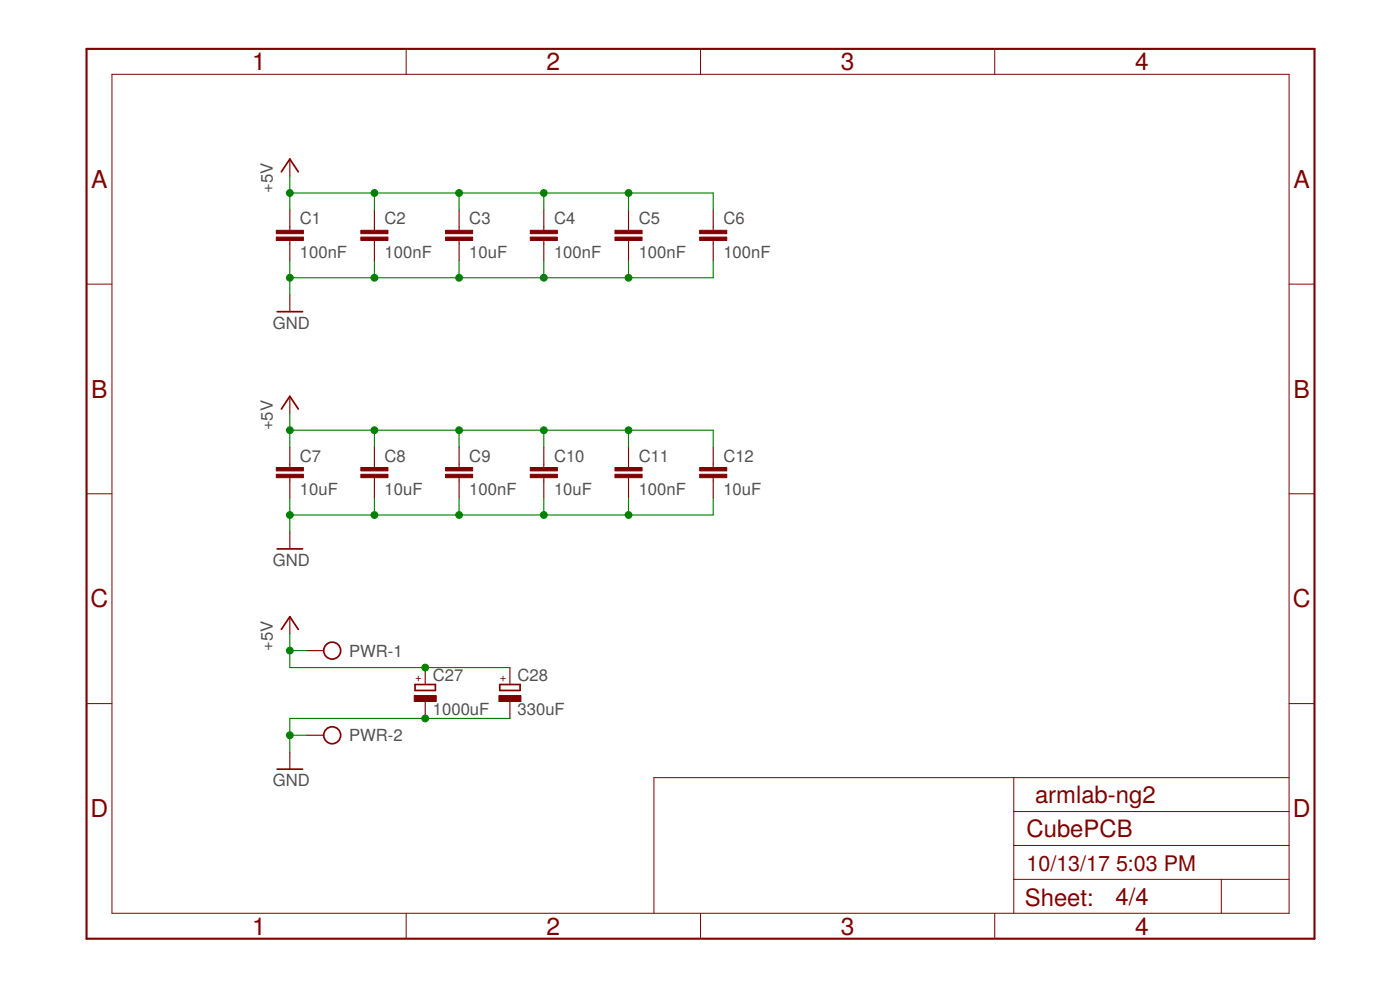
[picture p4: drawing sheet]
<svg xmlns="http://www.w3.org/2000/svg" width="210mm" height="148mm" viewBox="0 0 210 148" stroke-linecap="round" stroke-linejoin="round" font-family="sans-serif">
<g fill="none" stroke="#800000" stroke-width=".25">
<path d="M42.2 25.7l1.3-1.9 1.2 1.9M41.6 46.7h3.8M42.2 61.3l1.3-1.9 1.2 1.9M41.6 82.2h3.8M42.2 94.3l1.3-1.9 1.2 1.9M41.6 115.2h3.8M62.2 102.6h3.1v.8h-3.1zM74.9 102.6h3.1v.8h-3.1z"/>
<circle cx="49.8" cy="97.5" r="1.27"/>
<circle cx="49.8" cy="110.2" r="1.27"/>
</g>
<g fill="none" stroke="#800000" stroke-width=".17">
<path d="M43.5 23.8v2.6M43.5 31.5v3M43.5 36v3.1M56.1 31.5v3M56.1 36v3.1M68.8 31.5v3M68.8 36v3.1M81.5 31.5v3M81.5 36v3.1M94.2 31.5v3M94.2 36v3.1M106.9 31.5v3"/>
<path d="M106.9 36v3.1M43.5 44.2v2.5M43.5 59.4v2.5M43.5 67v3M43.5 71.6v3M43.5 79.7v2.5M56.1 67v3M56.1 71.6v3M68.8 67v3M68.8 71.6v3M81.5 67v3M81.5 71.6v3"/>
<path d="M94.2 67v3M94.2 71.6v3M106.9 67v3M106.9 71.6v3M43.5 92.4v2.5M46 97.5h2.5M43.5 112.7v2.5M46 110.2h2.5M63.8 100v2.6M63.8 105.1v2.5M76.5 100v2.6M76.5 105.1v2.5"/>
</g>
<g fill="#800000" stroke="#800000" stroke-width=".15">
<path d="M41.4 35.5h4.1v.5h-4.1z"/>
<path d="M41.4 34.5h4.1v.5h-4.1z"/>
<path d="M54.1 35.5h4.1v.5h-4.1z"/>
<path d="M54.1 34.5h4.1v.5h-4.1z"/>
<path d="M66.8 35.5h4.1v.5h-4.1z"/>
<path d="M66.8 34.5h4.1v.5h-4.1z"/>
<path d="M79.5 35.5h4.1v.5h-4.1z"/>
<path d="M79.5 34.5h4.1v.5h-4.1z"/>
<path d="M92.2 35.5h4.1v.5h-4.1z"/>
<path d="M92.2 34.5h4.1v.5h-4.1z"/>
<path d="M104.9 35.5h4.1v.5h-4.1z"/>
<path d="M104.9 34.5h4.1v.5h-4.1z"/>
<path d="M41.4 71.1h4.1v.5h-4.1z"/>
<path d="M41.4 70h4.1v.5h-4.1z"/>
<path d="M54.1 71.1h4.1v.5h-4.1z"/>
<path d="M54.1 70h4.1v.5h-4.1z"/>
<path d="M66.8 71.1h4.1v.5h-4.1z"/>
<path d="M66.8 70h4.1v.5h-4.1z"/>
<path d="M79.5 71.1h4.1v.5h-4.1z"/>
<path d="M79.5 70h4.1v.5h-4.1z"/>
<path d="M92.2 71.1h4.1v.5h-4.1z"/>
<path d="M92.2 70h4.1v.5h-4.1z"/>
<path d="M104.9 71.1h4.1v.5h-4.1z"/>
<path d="M104.9 70h4.1v.5h-4.1z"/>
<path d="M62.1 104.2h3.3v.9h-3.3z"/>
<path d="M74.8 104.2h3.3v.9h-3.3z"/>
</g>
<g fill="none" stroke="#800000" stroke-width=".15">
<path d="M16.8 11.1h176.5v125.7h-176.5zM60.9 7.3v3.8M105 7.3v3.8M149.1 7.3v3.8M13 42.6h3.8M193.3 42.6h3.8M13 74h3.8M193.3 74h3.8M13 105.4h3.8M152 116.5v20.3M193.3 116.5h-95.3v20.3M193.3 105.4h3.8"/>
<path d="M60.9 136.8v3.8M105 136.8v3.8M149.1 136.8v3.8M152 131.7h41.3M152 126.7h41.3M152 121.6h41.3M183.1 131.7v5.1"/>
</g>
<path d="M13 7.3h184.1v133.3h-184.1z" fill="none" stroke="#800000" stroke-width=".32"/>
<g fill="none" stroke="#008000" stroke-width=".17">
<path d="M43.5 26.4v5.1M43.5 39.1v5.1M43.5 28.9h63.4v2.6M56.1 28.9v2.6M56.1 39.1v2.5M68.8 28.9v2.6M68.8 39.1v2.5M81.5 28.9v2.6M81.5 39.1v2.5M94.2 28.9v2.6M94.2 39.1v2.5M106.9 39.1v2.5h-63.4"/>
<path d="M43.5 61.9v5.1M43.5 74.6v5.1M43.5 64.5h63.4v2.5M56.1 64.5v2.5M56.1 74.6v2.6M68.8 64.5v2.5M68.8 74.6v2.6M81.5 64.5v2.5M81.5 74.6v2.6M94.2 64.5v2.5M94.2 74.6v2.6M106.9 74.6v2.6h-63.4"/>
<path d="M43.5 97.5h2.5M43.5 94.9v5.1h33M43.5 110.2h2.5M76.5 107.6h-33v5.1"/>
</g>
<g fill="#008000" stroke="#008000" stroke-width=".15">
<circle cx="43.5" cy="97.5" r=".51"/>
<circle cx="63.8" cy="100" r=".51"/>
<circle cx="43.5" cy="64.5" r=".51"/>
<circle cx="56.1" cy="64.5" r=".51"/>
<circle cx="68.8" cy="64.5" r=".51"/>
<circle cx="81.5" cy="64.5" r=".51"/>
<circle cx="94.2" cy="64.5" r=".51"/>
<circle cx="43.5" cy="28.9" r=".51"/>
<circle cx="56.1" cy="28.9" r=".51"/>
<circle cx="68.8" cy="28.9" r=".51"/>
<circle cx="81.5" cy="28.9" r=".51"/>
<circle cx="94.2" cy="28.9" r=".51"/>
<circle cx="43.5" cy="110.2" r=".51"/>
<circle cx="63.8" cy="107.6" r=".51"/>
<circle cx="43.5" cy="77.2" r=".51"/>
<circle cx="56.1" cy="77.2" r=".51"/>
<circle cx="68.8" cy="77.2" r=".51"/>
<circle cx="81.5" cy="77.2" r=".51"/>
<circle cx="94.2" cy="77.2" r=".51"/>
<circle cx="43.5" cy="41.6" r=".51"/>
<circle cx="56.1" cy="41.6" r=".51"/>
<circle cx="68.8" cy="41.6" r=".51"/>
<circle cx="81.5" cy="41.6" r=".51"/>
<circle cx="94.2" cy="41.6" r=".51"/>
</g>
<g font-size="3.7" fill="#800000">
<text x="37.8" y="10.5">1</text>
<text x="82" y="10.5">2</text>
<text x="126.1" y="10.5">3</text>
<text x="170.2" y="10.5">4</text>
<text x="13.7" y="28.1">A</text>
<text x="193.9" y="28.1">A</text>
<text x="13.7" y="59.6">B</text>
<text x="193.9" y="59.6">B</text>
<text x="13.5" y="91">C</text>
<text x="193.8" y="91">C</text>
<text x="13.5" y="122.4">D</text>
<text x="193.8" y="122.4">D</text>
<text x="37.8" y="140">1</text>
<text x="82" y="140">2</text>
<text x="126.1" y="140">3</text>
<text x="170.2" y="140">4</text>
</g>
<g font-size="3.6" fill="#800000">
<text x="153.9" y="125.4">CubePCB</text>
<text x="155.2" y="120.3">armlab-ng2</text>
<text x="153.7" y="135.7">Sheet:</text>
<text x="167.2" y="135.6">4/4</text>
</g>
<g font-size="3.2" fill="#800000">
<text x="153.9" y="130.5">10/13/17</text>
<text x="167.3" y="130.5">5:03 PM</text>
</g>
<g font-size="2.5" fill="#505050">
<text x="40.9" y="28.9" transform="rotate(-90 40.9 28.9)">+5V</text>
<text x="45" y="33.6">C1</text>
<text x="57.7" y="33.6">C2</text>
<text x="70.4" y="33.6">C3</text>
<text x="83.1" y="33.6">C4</text>
<text x="95.8" y="33.6">C5</text>
<text x="108.5" y="33.6">C6</text>
<text x="45" y="38.7">100nF</text>
<text x="57.7" y="38.7">100nF</text>
<text x="70.4" y="38.7">10uF</text>
<text x="83.1" y="38.7">100nF</text>
<text x="95.8" y="38.7">100nF</text>
<text x="108.5" y="38.7">100nF</text>
<text x="40.9" y="49.2">GND</text>
<text x="40.9" y="64.5" transform="rotate(-90 40.9 64.5)">+5V</text>
<text x="45" y="69.2">C7</text>
<text x="57.7" y="69.2">C8</text>
<text x="70.4" y="69.2">C9</text>
<text x="83.1" y="69.2">C10</text>
<text x="95.8" y="69.2">C11</text>
<text x="108.5" y="69.2">C12</text>
<text x="45" y="74.2">10uF</text>
<text x="57.7" y="74.2">10uF</text>
<text x="70.4" y="74.2">100nF</text>
<text x="83.1" y="74.2">10uF</text>
<text x="95.8" y="74.2">100nF</text>
<text x="108.5" y="74.2">10uF</text>
<text x="40.9" y="84.8">GND</text>
<text x="40.9" y="97.5" transform="rotate(-90 40.9 97.5)">+5V</text>
<text x="52.3" y="98.4">PWR-1</text>
<text x="64.9" y="107.1">1000uF</text>
<text x="64.9" y="102.1">C27</text>
<text x="77.6" y="107.1">330uF</text>
<text x="77.6" y="102.1">C28</text>
<text x="52.3" y="111.1">PWR-2</text>
<text x="40.9" y="117.8">GND</text>
</g>
<g font-size="1.8" fill="#800000">
<text x="63.2" y="102.1" transform="rotate(-90 63.2 102.1)">+</text>
<text x="75.9" y="102.1" transform="rotate(-90 75.9 102.1)">+</text>
</g>
</svg>
